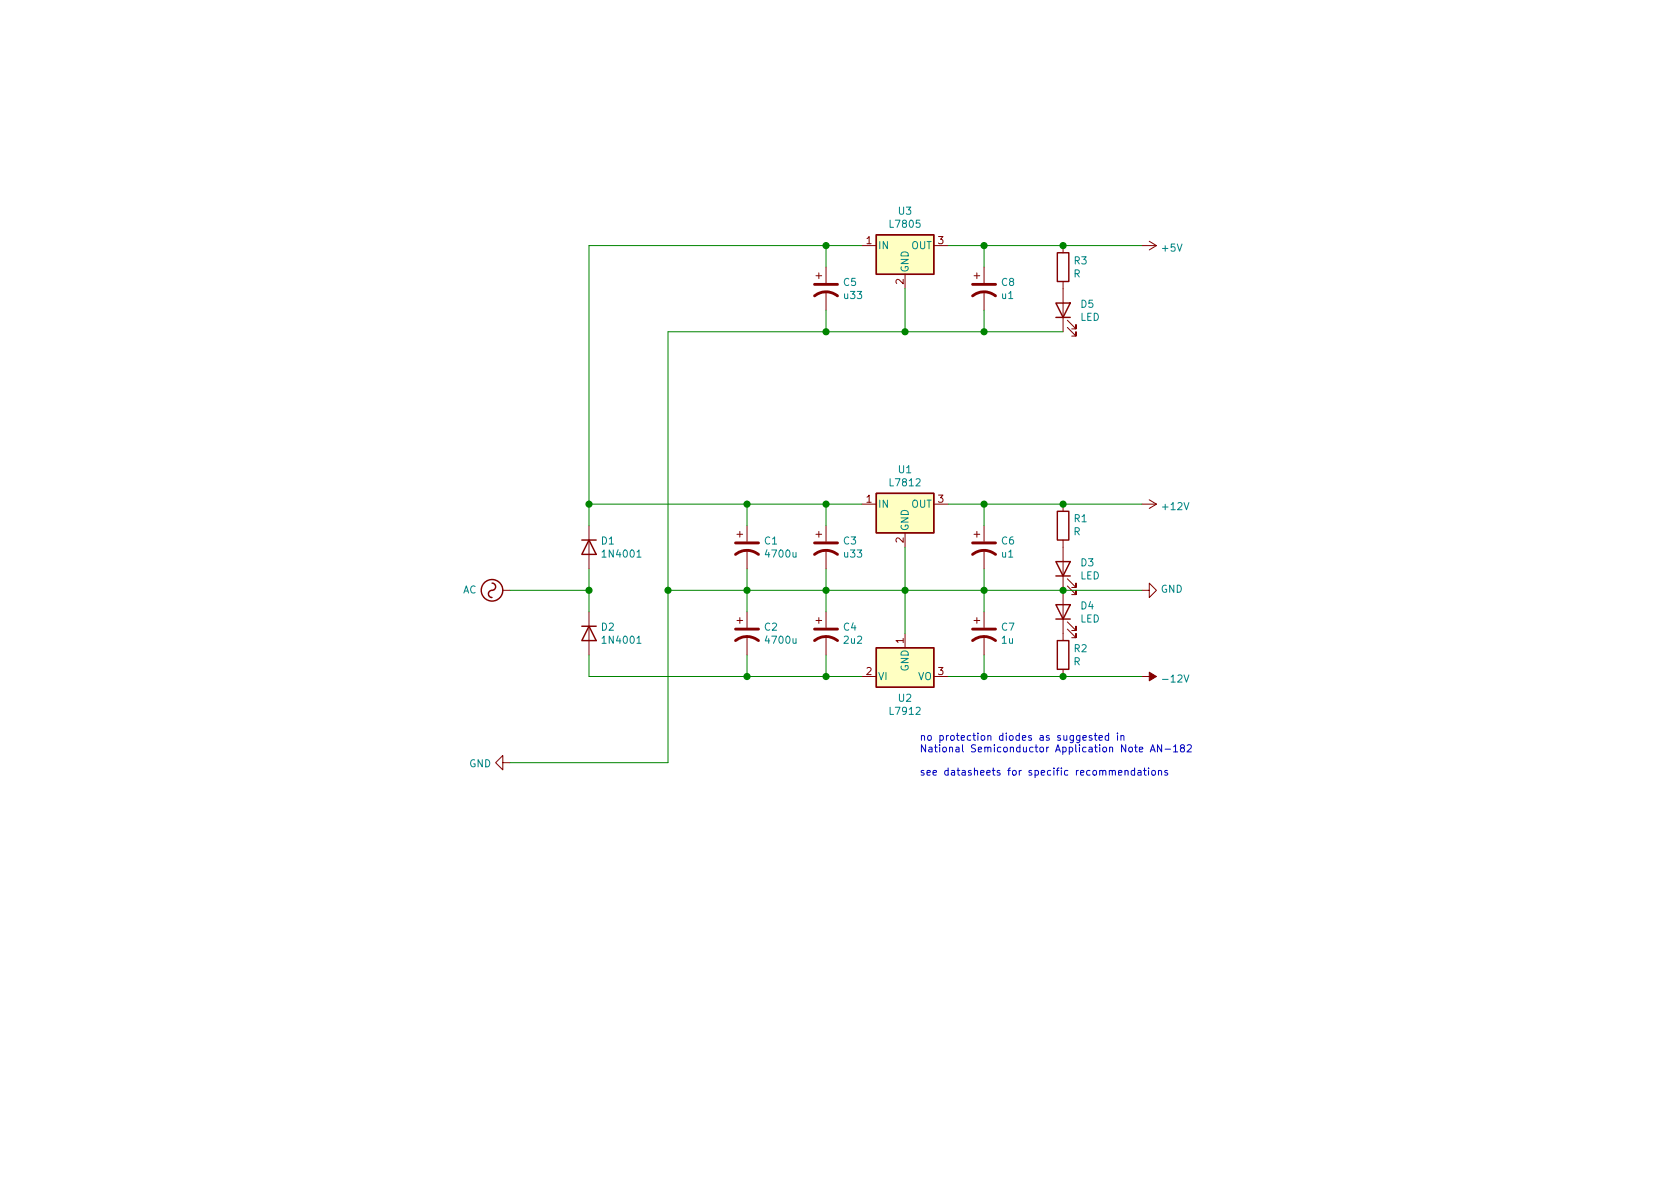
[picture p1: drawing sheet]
EESchema Schematic File Version 4
EELAYER 30 0
EELAYER END
$Descr A4 11693 8268
encoding utf-8
Sheet 1 1
Title ""
Date ""
Rev ""
Comp ""
Comment1 ""
Comment2 ""
Comment3 ""
Comment4 ""
$EndDescr
$Comp
L Diode:1N4001 D1
U 1 1
P 4100 3800
F 0 "D1" V 4054 3879 50  0000 L CNN
F 1 "1N4001" V 4145 3879 50  0000 L CNN
F 2 "Diode_THT:D_DO-41_SOD81_P10.16mm_Horizontal" H 4100 3625 50  0001 C CNN
F 3 "http://www.vishay.com/docs/88503/1n4001.pdf" H 4100 3800 50  0001 C CNN
	1    4100 3800
	0    1    1    0   
$EndComp
$Comp
L Diode:1N4001 D2
U 1 1
P 4100 4400
F 0 "D2" V 4054 4479 50  0000 L CNN
F 1 "1N4001" V 4145 4479 50  0000 L CNN
F 2 "Diode_THT:D_DO-41_SOD81_P10.16mm_Horizontal" H 4100 4225 50  0001 C CNN
F 3 "http://www.vishay.com/docs/88503/1n4001.pdf" H 4100 4400 50  0001 C CNN
	1    4100 4400
	0    1    1    0   
$EndComp
$Comp
L Device:CP1 C1
U 1 1
P 5200 3800
F 0 "C1" H 5315 3846 50  0000 L CNN
F 1 "4700u" H 5315 3755 50  0000 L CNN
F 2 "Capacitor_THT:CP_Radial_D18.0mm_P7.50mm" H 5200 3800 50  0001 C CNN
F 3 "~" H 5200 3800 50  0001 C CNN
	1    5200 3800
	1    0    0    -1  
$EndComp
$Comp
L Device:CP1 C2
U 1 1
P 5200 4400
F 0 "C2" H 5315 4446 50  0000 L CNN
F 1 "4700u" H 5315 4355 50  0000 L CNN
F 2 "Capacitor_THT:CP_Radial_D18.0mm_P7.50mm" H 5200 4400 50  0001 C CNN
F 3 "~" H 5200 4400 50  0001 C CNN
	1    5200 4400
	1    0    0    -1  
$EndComp
$Comp
L Device:CP1 C7
U 1 1
P 6850 4400
F 0 "C7" H 6965 4446 50  0000 L CNN
F 1 "1u" H 6965 4355 50  0000 L CNN
F 2 "Capacitor_THT:CP_Radial_Tantal_D4.5mm_P5.00mm" H 6850 4400 50  0001 C CNN
F 3 "~" H 6850 4400 50  0001 C CNN
	1    6850 4400
	1    0    0    -1  
$EndComp
$Comp
L Device:R R2
U 1 1
P 7400 4550
F 0 "R2" H 7470 4596 50  0000 L CNN
F 1 "R" H 7470 4505 50  0000 L CNN
F 2 "Resistor_THT:R_Axial_DIN0207_L6.3mm_D2.5mm_P7.62mm_Horizontal" V 7330 4550 50  0001 C CNN
F 3 "~" H 7400 4550 50  0001 C CNN
	1    7400 4550
	1    0    0    -1  
$EndComp
$Comp
L Device:R R1
U 1 1
P 7400 3650
F 0 "R1" H 7330 3604 50  0000 R CNN
F 1 "R" H 7330 3695 50  0000 R CNN
F 2 "Resistor_THT:R_Axial_DIN0207_L6.3mm_D2.5mm_P7.62mm_Horizontal" V 7330 3650 50  0001 C CNN
F 3 "~" H 7400 3650 50  0001 C CNN
	1    7400 3650
	-1   0    0    1   
$EndComp
$Comp
L Device:R R3
U 1 1
P 7400 1850
F 0 "R3" H 7470 1896 50  0000 L CNN
F 1 "R" H 7470 1805 50  0000 L CNN
F 2 "Resistor_THT:R_Axial_DIN0207_L6.3mm_D2.5mm_P7.62mm_Horizontal" V 7330 1850 50  0001 C CNN
F 3 "~" H 7400 1850 50  0001 C CNN
	1    7400 1850
	1    0    0    -1  
$EndComp
$Comp
L Device:LED D5
U 1 1
P 7400 2150
F 0 "D5" V 7439 2033 50  0000 R CNN
F 1 "LED" V 7348 2033 50  0000 R CNN
F 2 "LED_THT:LED_D5.0mm" H 7400 2150 50  0001 C CNN
F 3 "~" H 7400 2150 50  0001 C CNN
	1    7400 2150
	0    -1   -1   0   
$EndComp
$Comp
L Device:LED D3
U 1 1
P 7400 3950
F 0 "D3" V 7439 3833 50  0000 R CNN
F 1 "LED" V 7348 3833 50  0000 R CNN
F 2 "LED_THT:LED_D5.0mm" H 7400 3950 50  0001 C CNN
F 3 "~" H 7400 3950 50  0001 C CNN
	1    7400 3950
	0    -1   -1   0   
$EndComp
$Comp
L Device:LED D4
U 1 1
P 7400 4250
F 0 "D4" V 7439 4133 50  0000 R CNN
F 1 "LED" V 7348 4133 50  0000 R CNN
F 2 "LED_THT:LED_D5.0mm" H 7400 4250 50  0001 C CNN
F 3 "~" H 7400 4250 50  0001 C CNN
	1    7400 4250
	0    -1   -1   0   
$EndComp
$Comp
L power:GND #PWR0101
U 1 1
P 7950 4100
F 0 "#PWR0101" H 7950 3850 50  0001 C CNN
F 1 "GND" V 7955 3972 50  0000 R CNN
F 2 "" H 7950 4100 50  0001 C CNN
F 3 "" H 7950 4100 50  0001 C CNN
	1    7950 4100
	0    -1   -1   0   
$EndComp
$Comp
L power:+12V #PWR0102
U 1 1
P 7950 3500
F 0 "#PWR0102" H 7950 3350 50  0001 C CNN
F 1 "+12V" V 7965 3628 50  0000 L CNN
F 2 "" H 7950 3500 50  0001 C CNN
F 3 "" H 7950 3500 50  0001 C CNN
	1    7950 3500
	0    1    1    0   
$EndComp
$Comp
L power:-12V #PWR0103
U 1 1
P 7950 4700
F 0 "#PWR0103" H 7950 4800 50  0001 C CNN
F 1 "-12V" V 7965 4828 50  0000 L CNN
F 2 "" H 7950 4700 50  0001 C CNN
F 3 "" H 7950 4700 50  0001 C CNN
	1    7950 4700
	0    1    1    0   
$EndComp
$Comp
L Regulator_Linear:L7912 U2
U 1 1
P 6300 4700
F 0 "U2" H 6300 4551 50  0000 C CNN
F 1 "L7912" H 6300 4460 50  0000 C CNN
F 2 "Package_TO_SOT_THT:TO-220-3_Vertical" H 6300 4500 50  0001 C CIN
F 3 "http://www.st.com/content/ccc/resource/technical/document/datasheet/c9/16/86/41/c7/2b/45/f2/CD00000450.pdf/files/CD00000450.pdf/jcr:content/translations/en.CD00000450.pdf" H 6300 4700 50  0001 C CNN
	1    6300 4700
	1    0    0    -1  
$EndComp
Wire Wire Line
	7950 4100 7400 4100
Connection ~ 7400 4100
Wire Wire Line
	7400 4100 6850 4100
Wire Wire Line
	6850 4250 6850 4100
Connection ~ 6850 4100
Wire Wire Line
	6850 3950 6850 4100
Wire Wire Line
	6300 3800 6300 4100
Connection ~ 6300 4100
Wire Wire Line
	6300 4100 5750 4100
Wire Wire Line
	6300 4400 6300 4100
Wire Wire Line
	5750 4250 5750 4100
Connection ~ 5750 4100
Wire Wire Line
	5750 4100 5200 4100
Wire Wire Line
	5750 3950 5750 4100
Wire Wire Line
	5200 4250 5200 4100
Connection ~ 5200 4100
Wire Wire Line
	5200 4100 4650 4100
Wire Wire Line
	5200 3950 5200 4100
Wire Wire Line
	7950 4700 7400 4700
Connection ~ 7400 4700
Wire Wire Line
	7400 4700 6850 4700
Wire Wire Line
	6850 4550 6850 4700
Wire Wire Line
	7950 3500 7400 3500
Connection ~ 7400 3500
Wire Wire Line
	7400 3500 6850 3500
Wire Wire Line
	6850 3650 6850 3500
Wire Wire Line
	6000 3500 5750 3500
Wire Wire Line
	5750 3650 5750 3500
Connection ~ 5750 3500
Wire Wire Line
	5750 3500 5200 3500
Wire Wire Line
	5200 3650 5200 3500
Connection ~ 5200 3500
Wire Wire Line
	5200 3500 4100 3500
Wire Wire Line
	6000 4700 5750 4700
Wire Wire Line
	5750 4550 5750 4700
Connection ~ 5750 4700
Wire Wire Line
	5750 4700 5200 4700
Wire Wire Line
	5200 4550 5200 4700
Connection ~ 5200 4700
$Comp
L power:AC #PWR0104
U 1 1
P 3550 4100
F 0 "#PWR0104" H 3550 4000 50  0001 C CNN
F 1 "AC" V 3550 4329 50  0000 L CNN
F 2 "" H 3550 4100 50  0001 C CNN
F 3 "" H 3550 4100 50  0001 C CNN
	1    3550 4100
	0    -1   -1   0   
$EndComp
Wire Wire Line
	3550 4100 4100 4100
Wire Wire Line
	4100 4250 4100 4100
Wire Wire Line
	4100 3950 4100 4100
Connection ~ 4100 4100
Wire Wire Line
	4100 4700 5200 4700
$Comp
L power:GND #PWR0105
U 1 1
P 3550 5300
F 0 "#PWR0105" H 3550 5050 50  0001 C CNN
F 1 "GND" V 3555 5172 50  0000 R CNN
F 2 "" H 3550 5300 50  0001 C CNN
F 3 "" H 3550 5300 50  0001 C CNN
	1    3550 5300
	0    1    1    0   
$EndComp
Wire Wire Line
	4100 4550 4100 4700
Wire Wire Line
	4100 3650 4100 3500
Wire Wire Line
	3550 5300 4650 5300
Wire Wire Line
	4650 5300 4650 4100
$Comp
L power:+5V #PWR0106
U 1 1
P 7950 1700
F 0 "#PWR0106" H 7950 1550 50  0001 C CNN
F 1 "+5V" V 7965 1828 50  0000 L CNN
F 2 "" H 7950 1700 50  0001 C CNN
F 3 "" H 7950 1700 50  0001 C CNN
	1    7950 1700
	0    1    1    0   
$EndComp
Wire Wire Line
	7950 1700 7400 1700
Wire Wire Line
	4650 4100 4650 2300
Connection ~ 4650 4100
Wire Wire Line
	4100 3500 4100 1700
Connection ~ 4100 3500
Wire Wire Line
	6850 2150 6850 2300
Wire Wire Line
	6850 2300 7400 2300
Wire Wire Line
	6850 1850 6850 1700
Wire Wire Line
	7400 1700 6850 1700
Wire Wire Line
	6300 2000 6300 2300
Wire Wire Line
	5750 2300 6300 2300
$Comp
L Device:CP1 C6
U 1 1
P 6850 3800
F 0 "C6" H 6965 3846 50  0000 L CNN
F 1 "u1" H 6965 3755 50  0000 L CNN
F 2 "Capacitor_THT:CP_Radial_Tantal_D4.5mm_P5.00mm" H 6850 3800 50  0001 C CNN
F 3 "~" H 6850 3800 50  0001 C CNN
	1    6850 3800
	1    0    0    -1  
$EndComp
$Comp
L Regulator_Linear:L7805 U3
U 1 1
P 6300 1700
F 0 "U3" H 6300 1942 50  0000 C CNN
F 1 "L7805" H 6300 1851 50  0000 C CNN
F 2 "Package_TO_SOT_THT:TO-220-3_Vertical" H 6325 1550 50  0001 L CIN
F 3 "http://www.st.com/content/ccc/resource/technical/document/datasheet/41/4f/b3/b0/12/d4/47/88/CD00000444.pdf/files/CD00000444.pdf/jcr:content/translations/en.CD00000444.pdf" H 6300 1650 50  0001 C CNN
	1    6300 1700
	1    0    0    -1  
$EndComp
$Comp
L Device:CP1 C4
U 1 1
P 5750 4400
F 0 "C4" H 5865 4446 50  0000 L CNN
F 1 "2u2" H 5865 4355 50  0000 L CNN
F 2 "Capacitor_THT:CP_Radial_Tantal_D4.5mm_P5.00mm" H 5750 4400 50  0001 C CNN
F 3 "~" H 5750 4400 50  0001 C CNN
	1    5750 4400
	1    0    0    -1  
$EndComp
$Comp
L Device:CP1 C3
U 1 1
P 5750 3800
F 0 "C3" H 5865 3846 50  0000 L CNN
F 1 "u33" H 5865 3755 50  0000 L CNN
F 2 "Capacitor_THT:CP_Radial_Tantal_D4.5mm_P5.00mm" H 5750 3800 50  0001 C CNN
F 3 "~" H 5750 3800 50  0001 C CNN
	1    5750 3800
	1    0    0    -1  
$EndComp
$Comp
L Device:CP1 C5
U 1 1
P 5750 2000
F 0 "C5" H 5865 2046 50  0000 L CNN
F 1 "u33" H 5865 1955 50  0000 L CNN
F 2 "Capacitor_THT:CP_Radial_Tantal_D4.5mm_P5.00mm" H 5750 2000 50  0001 C CNN
F 3 "~" H 5750 2000 50  0001 C CNN
	1    5750 2000
	1    0    0    -1  
$EndComp
$Comp
L Device:CP1 C8
U 1 1
P 6850 2000
F 0 "C8" H 6965 2046 50  0000 L CNN
F 1 "u1" H 6965 1955 50  0000 L CNN
F 2 "Capacitor_THT:CP_Radial_Tantal_D4.5mm_P5.00mm" H 6850 2000 50  0001 C CNN
F 3 "~" H 6850 2000 50  0001 C CNN
	1    6850 2000
	1    0    0    -1  
$EndComp
Wire Wire Line
	4100 1700 5750 1700
Wire Wire Line
	4650 2300 5750 2300
Wire Wire Line
	5750 1850 5750 1700
Connection ~ 5750 1700
Wire Wire Line
	5750 1700 6000 1700
Wire Wire Line
	5750 2150 5750 2300
Connection ~ 5750 2300
Connection ~ 6850 1700
Wire Wire Line
	6850 1700 6600 1700
Wire Wire Line
	6300 2300 6850 2300
Connection ~ 6300 2300
Connection ~ 6850 2300
Connection ~ 7400 1700
Wire Wire Line
	6300 4100 6850 4100
$Comp
L Regulator_Linear:L7812 U1
U 1 1
P 6300 3500
F 0 "U1" H 6300 3742 50  0000 C CNN
F 1 "L7812" H 6300 3651 50  0000 C CNN
F 2 "Package_TO_SOT_THT:TO-220-3_Vertical" H 6325 3350 50  0001 L CIN
F 3 "http://www.st.com/content/ccc/resource/technical/document/datasheet/41/4f/b3/b0/12/d4/47/88/CD00000444.pdf/files/CD00000444.pdf/jcr:content/translations/en.CD00000444.pdf" H 6300 3450 50  0001 C CNN
	1    6300 3500
	1    0    0    -1  
$EndComp
Wire Wire Line
	6600 3500 6850 3500
Connection ~ 6850 3500
Wire Wire Line
	6600 4700 6850 4700
Connection ~ 6850 4700
Text Notes 6400 5400 0    50   ~ 0
no protection diodes as suggested in\nNational Semiconductor Application Note AN-182\n\nsee datasheets for specific recommendations
$EndSCHEMATC
